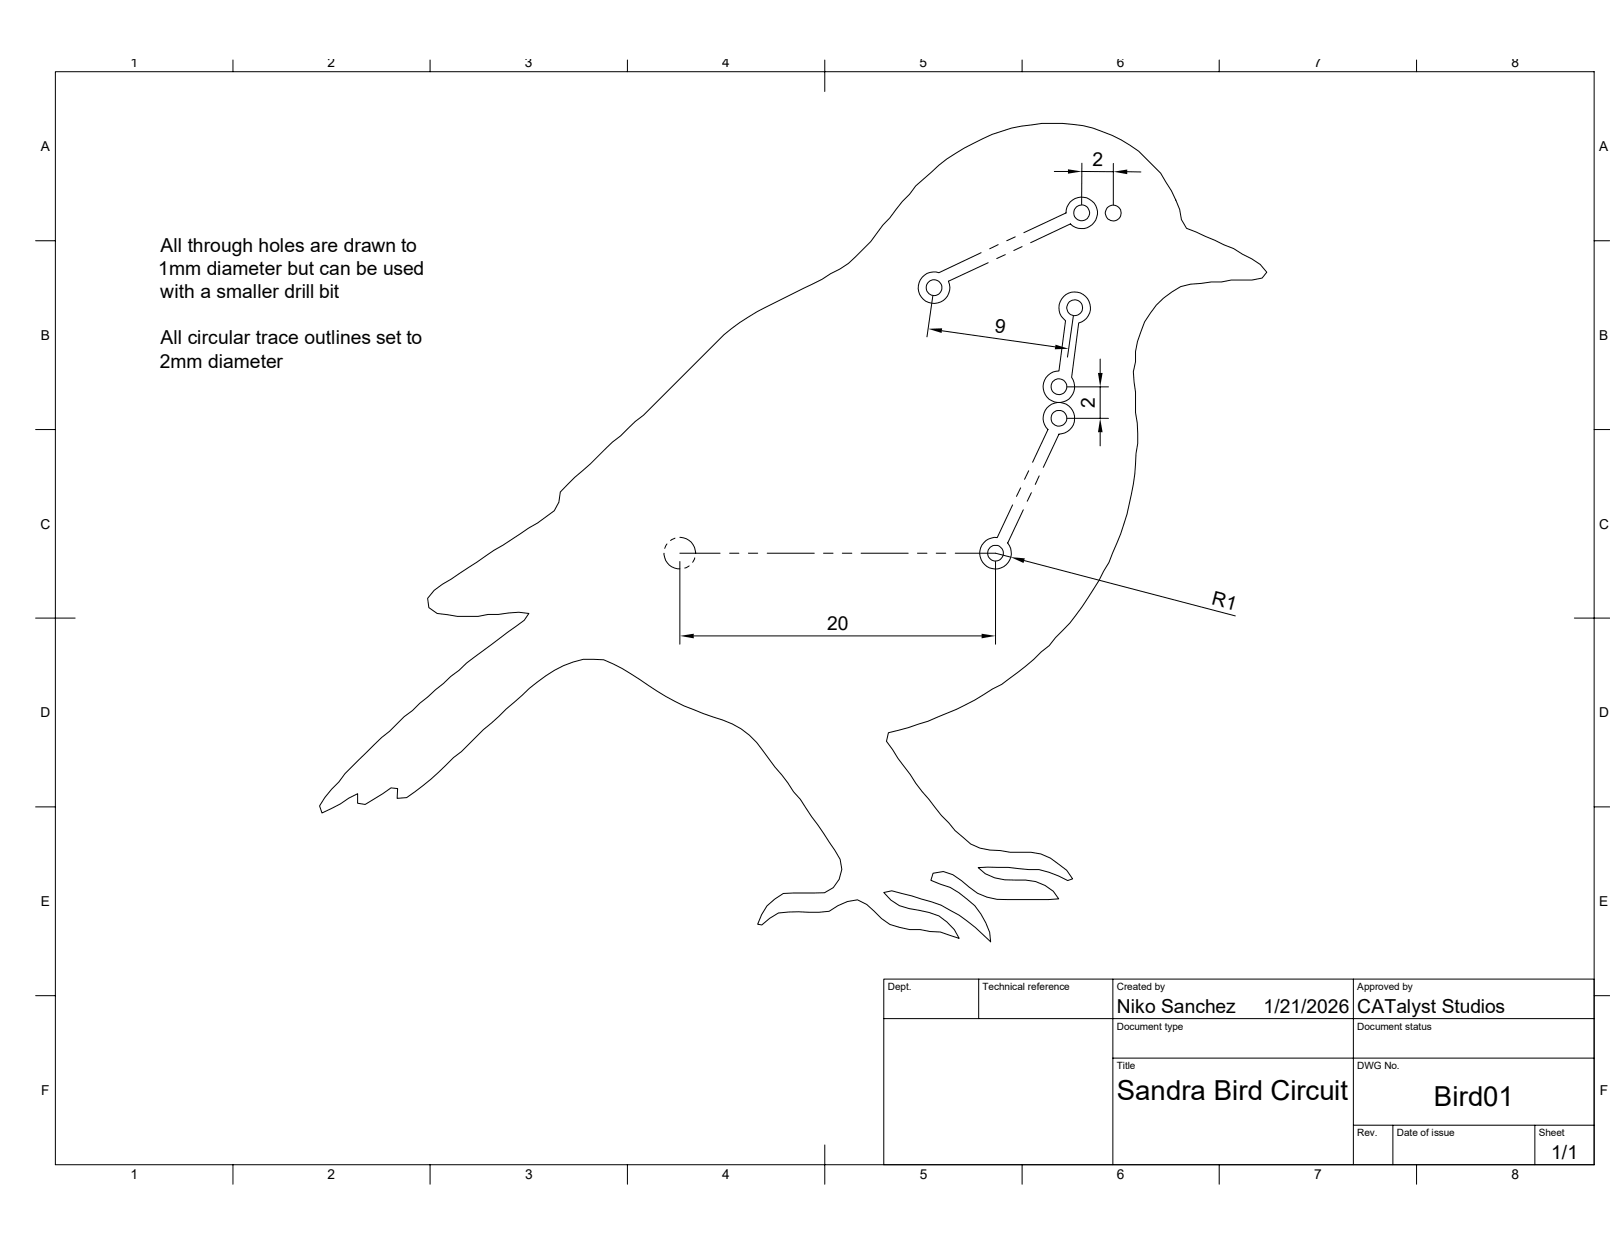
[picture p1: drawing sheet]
<svg xmlns="http://www.w3.org/2000/svg" width="279mm" height="216mm" viewBox="0 0 279 216" stroke-linecap="round" stroke-linejoin="round" font-family="sans-serif">
<g fill="none" stroke="#000" stroke-width=".17">
<path d="M9.6 12.4h267v189.7h-267zM40.4 10.4v2M74.6 10.4v2M108.9 10.4v2M143.1 10.4v5.5M177.4 10.4v2M211.6 10.4v2M245.8 10.4v2M183 29.8h2.3M187.7 28.3v7.2M187.7 29.8h5.5M193.2 28.4v7.2"/>
<path d="M195.6 29.8h2.4M6.2 41.8h3.4M161.9 51.4l-1 7.1M163.4 57.4l19.7 2.8M170.3 43.9l-7.4 3.4a2.74 2.74 0 0 0-3.5 2.4 2.74 2.74 0 0 0 3.2 2.9 2.74 2.74 0 0 0 2-3.8l6.9-3.2M173.2 42.5l-1.5 .7M174.5 44.2l-1.5 .7M176.2 41.1l-1.5 .7M177.4 42.8l-1.5 .7M177.7 40.4l7.3-3.4a2.74 2.74 0 0 1 3.5-2.7 2.74 2.74 0 0 1 1.6 4.1 2.74 2.74 0 0 1-4.3 .5l-6.9 3.2M184.6 51.5a2.73 2.73 0 0 1 4.3 .5 2.73 2.73 0 0 1-1.7 4l-1.2 9.5a2.73 2.73 0 0 1-1.1 4.1 2.73 2.73 0 0 1-3.8-1.9 2.73 2.73 0 0 1 2.7-3.3l1.1-8.7a2.76 2.76 0 0 1-.3-4.2zM186.3 54.9l-1 7.1"/>
<path d="M276.6 41.8h2.8M6.2 74.5h3.4M185.2 67.1h7.2M185.2 72.6h7.2M190.9 62.3v2.4M190.9 67.1v5.5M190.9 75v2.4M276.6 74.5h2.8M115.2 96a2.71 2.71 0 0 0 2.8 2.7M115.7 94.4l-.3 .8M117.1 93.4l-.7 .4M118 93.3a2.79 2.79 0 0 1 2.7 2.7"/>
<path d="M118 96h7M118 97.5v14.3M119.6 98.2l-.8 .4M120.6 96.8l-.4 .8M126.6 96h1.6M129.9 96h1.6M133.1 96h8.2M142.9 96h1.7M146.2 96h1.6M149.4 96h8.2M159.2 96h1.7M162.5 96h1.6"/>
<path d="M165.8 96h7l2.6 .7M172.8 97.5v14.3M175.7 87.6l-2.6 5.7a2.75 2.75 0 0 0-3 3.2 2.75 2.75 0 0 0 3.9 2 2.75 2.75 0 0 0 .9-4.3l2.7-5.7M177.1 84.7l-.7 1.4M177.7 97.3l36.7 9.6M178.5 81.7l-.7 1.5M179 85.5l-.7 1.5M179.2 80.2l2.7-5.7a2.74 2.74 0 0 1 .5-4.3 2.74 2.74 0 0 1 4.1 1.7 2.74 2.74 0 0 1-2.7 3.5l-2.7 5.7M180.3 82.6l-.6 1.5M6.2 107.3h6.8M75.4 102.4l10.3-6.9 7.6-4.7 2.9-2.2 .8-1.4 .2-1.8a42.5 42.5 0 0 1 5.2-4.9 47.5 47.5 0 0 1 5.3-4.9l2.5-2.4 1.4-1.1 11.5-11.4a34.3 34.3 0 0 1 11.5-8.2 112.3 112.3 0 0 0 12.6-6.8l3.9-3.7 2.1-2.9 1.2-1.3 2.2-2.8 1.3-1.3 1-1.4 2.7-2.4a34.4 34.4 0 0 1 14-7.7 31.3 31.3 0 0 1 14.1 0 25.6 25.6 0 0 1 7.9 4l3.8 3.9 1.9 3 .7 1.6 .7 1.7 .3 1.7 .9 1.5 8.2 3.5 4.6 2.8 1.1 1.3-.8 1.1-1.7 .3h-3.6l-1.7 .3h-1.8l-3.6 .4-1.7 .4-1.5 1a14.7 14.7 0 0 0-6.3 10.3v1.8l-.4 1.7 .4 3.6v3.5a18.6 18.6 0 0 1 0 7.1 47.4 47.4 0 0 1-8.3 25.1 35.1 35.1 0 0 1-5.6 6.9l-1.1 1.4-1.4 1.1a47.5 47.5 0 0 1-6.9 5.6l-1.6 .8-1.5 1a61.6 61.6 0 0 1-16.5 6.6l-.4 1.5 5.1 7.2 4.5 5.6 1.2 1.3 1.1 1.3 2.7 2.4 1.7 .7 1.7 .3 1.8 .1 1.7 .3h3.6l1.7 .3 1.7 .7 2.8 2.1 1 1.5-.8 .3-3.3-1.4-1.7-.5h-1.8a38.3 38.3 0 0 0-8.7-.3 7.8 7.8 0 0 0 6.3 2.1 8.3 8.3 0 0 1 6.7 2l.9 1.3-1.8 .1h-7.1a9.1 9.1 0 0 1-6.6-2.1l-1.4-1.2-1.4-1-1.7-.5-1.8 .3-.4 1.2 3.4 1.2 1.5 .9 2.8 2.3 1 1.4 .9 1.5 .6 1.7 .2 1.6a30.6 30.6 0 0 0-8.6-6.3l-5.1-1.6-3.4-.9-1.4 .3 1.2 1.3 1.5 1 1.7 .5 3.4 .7 1.7 .6 1.4 1 1.3 1.3 .9 1.6-3.3-1.1-1.8-.1-1.7-.4h-1.8l-3.5-.9-1.4-1-2.6-2.4-1.6-.8-1.7 .3-1.7 .7-1.5 1-1.7 .1a41.9 41.9 0 0 0-7.1 .2l-1.5 .9-1.4 1.1-.7-.1 .7-1.6 .9-1.6 1.4-1.2 1.4-.9 5.4-.1a4.2 4.2 0 0 0 4.8-4.1l-.3-1.8-.9-1.5-6-8.9-1.2-1.3-1-1.5-2.2-2.8a42.5 42.5 0 0 0-4.5-5.5 15.3 15.3 0 0 0-6.3-3.2 42.7 42.7 0 0 1-12.7-6.5 30.8 30.8 0 0 0-6.2-3.4l-3.6-.1a20.8 20.8 0 0 0-9.3 5.1l-5.3 4.8a59.4 59.4 0 0 0-6.5 6.1l-1.4 1.1-1.3 1.3a43.6 43.6 0 0 1-6.8 5.6l-1.7 .2 .1-1.7-1.1-.2-4.5 2.9-1.3-.2v-1.6l-1.6 .7-1.4 1-3.2 1.6-.4-1.2 .9-1.5 1.1-1.4 1.3-1.3 1.1-1.4 2.5-2.6 3.8-3.7 1.4-1.1 2.5-2.5 1.5-1.1 1.3-1.3 4.1-3.4a113 113 0 0 1 11.1-8.9l2.9-2 .8-1.2-1.8-.2-3.5 .3h-1.8l-1.7 .4h-3.6l-3.5-.5-1.5-1-.2-1.7zM120.4 110.4h49.9"/>
<path d="M273.2 107.3h6.2M6.2 140h3.4M276.6 140h2.8M6.2 172.8h3.4M153.4 176.8h123.2M169.8 169.9v6.9M193.1 169.9v32.2M234.9 169.9v32.2M276.6 172.8h2.8M276.6 169.9h-123.2v32.2M143.1 198.7v6.8M193.1 183.6h83.5"/>
<path d="M234.9 195.3h41.7M241.7 195.3v6.8M266.4 195.3v6.8M40.4 202.1v3.4M74.6 202.1v3.4M108.9 202.1v3.4M177.4 202.1v3.4M211.6 202.1v3.4M245.8 202.1v3.4"/>
<circle cx="187.7" cy="37" r="1.38"/>
<circle cx="193.2" cy="37" r="1.36"/>
<circle cx="162.1" cy="49.9" r="1.36"/>
<circle cx="186.5" cy="53.4" r="1.38"/>
<circle cx="183.8" cy="72.6" r="1.36"/>
<circle cx="183.8" cy="67.1" r="1.36"/>
<circle cx="172.8" cy="96" r="1.36"/>
</g>
<path d="M185.3 29.4l2.4 .4-2.4 .3zM193.2 29.8l2.4-.4v.8zM161.1 57.1l2.4-.1-.1 .8zM183.2 59.8l2.3 .7-2.5 .1zM190.5 64.7h.8l-.4 2.4zM190.9 72.6l.4 2.4h-.8zM175.4 96.7l2.4 .2-.2 .8zM118 110.4l2.4-.4v.8zM170.3 110l2.5 .4-2.5 .4z" fill="#000"/>
<g font-size="4.8">
<text x="193.8" y="190.8">Sandra Bird Circuit</text>
<text x="248.8" y="192">Bird01</text>
</g>
<g font-size="3.3">
<text x="189.6" y="28.8">2</text>
<text x="27.5" y="47.8">1mm diameter but can be used</text>
<text x="27.9" y="43.8">All through holes are drawn to</text>
<text x="27.8" y="51.8">with a smaller drill bit</text>
<text x="27.9" y="59.8">All circular trace outlines set to</text>
<text x="172.5" y="57.7" transform="rotate(8 172.5 57.7)">9</text>
<text x="27.7" y="63.8">2mm diameter</text>
<text x="190" y="70.7" transform="rotate(-90 190 70.7)">2</text>
<text x="210.1" y="104.8" transform="rotate(15 210.1 104.8)">R1</text>
<text x="143.6" y="109.4">20</text>
<text x="193.8" y="175.8">Niko Sanchez</text>
<text x="219.3" y="175.8">1/21/2026</text>
<text x="235.5" y="175.8">CATalyst Studios</text>
<text x="269.2" y="201.2">1/1</text>
</g>
<g font-size="2.4">
<text x="22.6" y="11.6">1</text>
<text x="56.9" y="11.6">2</text>
<text x="91.1" y="11.6">3</text>
<text x="125.4" y="11.6">4</text>
<text x="159.6" y="11.6">5</text>
<text x="193.8" y="11.6">6</text>
<text x="228.1" y="11.6">7</text>
<text x="262.3" y="11.6">8</text>
<text x="7.1" y="26.2">A</text>
<text x="277.5" y="26.2">A</text>
<text x="7.1" y="59">B</text>
<text x="277.5" y="59">B</text>
<text x="7" y="91.8">C</text>
<text x="277.5" y="91.8">C</text>
<text x="7" y="124.5">D</text>
<text x="277.5" y="124.5">D</text>
<text x="7.1" y="157.3">E</text>
<text x="277.5" y="157.3">E</text>
<text x="7.2" y="190">F</text>
<text x="277.6" y="190">F</text>
<text x="22.6" y="204.7">1</text>
<text x="56.9" y="204.7">2</text>
<text x="91.1" y="204.7">3</text>
<text x="125.3" y="204.7">4</text>
<text x="159.6" y="204.7">5</text>
<text x="193.8" y="204.7">6</text>
<text x="228" y="204.7">7</text>
<text x="262.3" y="204.7">8</text>
</g>
<g font-size="1.7">
<text x="154.1" y="171.9">Dept.</text>
<text x="170.5" y="171.9">Technical reference</text>
<text x="193.8" y="171.9">Created by</text>
<text x="235.5" y="171.9">Approved by</text>
<text x="193.8" y="178.7">Document type</text>
<text x="235.5" y="178.7">Document status</text>
<text x="193.8" y="185.5">Title</text>
<text x="235.5" y="185.5">DWG No.</text>
<text x="235.5" y="197.2">Rev.</text>
<text x="242.4" y="197.2">Date of issue</text>
<text x="267" y="197.2">Sheet</text>
</g>
</svg>
